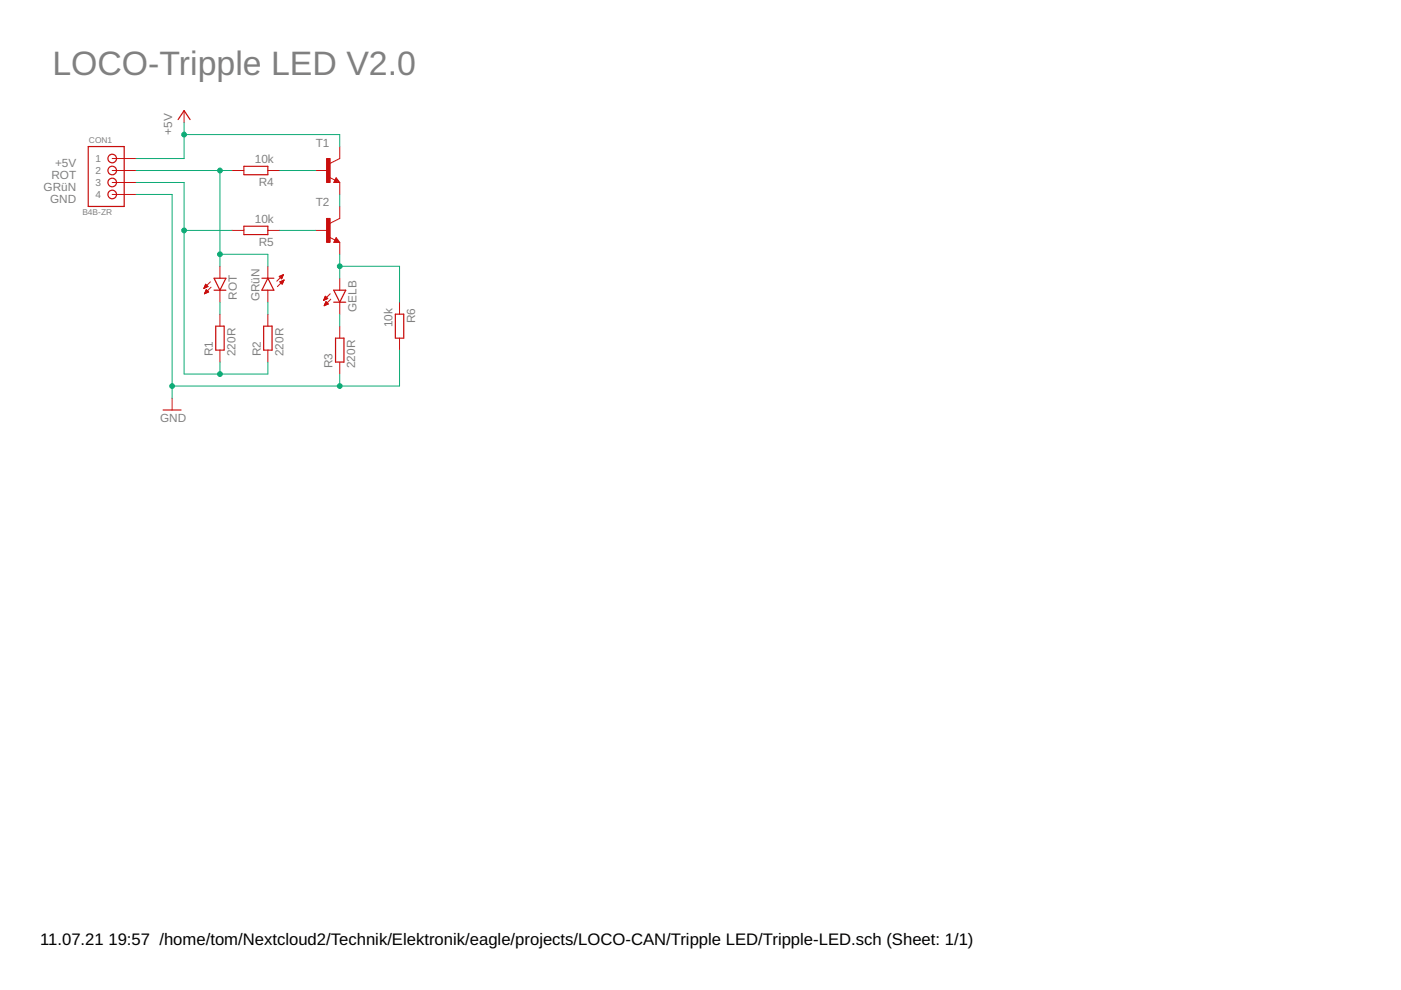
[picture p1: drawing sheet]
<svg xmlns="http://www.w3.org/2000/svg" width="297mm" height="210mm" viewBox="0 0 297 210" stroke-linecap="round" stroke-linejoin="round" font-family="sans-serif">
<g fill="none" stroke="#c90d0c" stroke-width=".25">
<path d="M18.7 31.1h7.6v12.7h-7.6zM37.8 25.4l1.2-1.9 1.3 1.9M51.7 35.3h5.1v1.7h-5.1zM71.3 38.2l.1 .2h-.4l.3-.5 .5 .7h-.8M45.4 59h2.5l-1.3 2.5zM51.7 48h5.1v1.7h-5.1zM55.5 59h2.6M56.8 59l1.3 2.5h-2.6zM71.3 50.9l.1 .2h-.4l.3-.5 .5 .7h-.8M45.4 61.5h2.5M45.7 69.2h1.8v5h-1.8zM55.9 69.2h1.8v5h-1.8z"/>
<path d="M70.8 61.5h2.5l-1.3 2.6zM70.8 64.1h2.5M71.1 71.7h1.8v5.1h-1.8zM83.8 66.6h1.8v5.1h-1.8zM34.6 86.9h3.8"/>
<circle cx="23.8" cy="33.6" r=".91"/>
<circle cx="23.8" cy="36.2" r=".91"/>
<circle cx="23.8" cy="38.7" r=".91"/>
<circle cx="23.8" cy="41.2" r=".91"/>
</g>
<g fill="none" stroke="#c90d0c" stroke-width=".21">
<path d="M23.8 36.2h5.1M23.8 38.7h5.1M23.8 33.6h5.1M39 23.5v2.5M49.2 36.2h2.5M56.8 36.2h2.5M67 36.2h2.5M69.8 37.6l1.2 .6M71.3 37.7l.7 1h-1.2zM72 31.1v2.5l-2 1M72 38.7v2.5M23.8 41.2h5.1"/>
<path d="M44.6 59.8l-1.4 1.4M46.6 56.5v2.5M49.2 48.9h2.5M56.8 56.5v2.5M56.8 48.9h2.5M59.3 58.7h.6M59.3 58.6h.6M59.3 59.8l.9-.4-.4 .9zM59.4 59.8h.6M59.4 58.8h.4M59.5 59.9h.5M59.5 59.7h.6"/>
<path d="M59.5 58.9h.3M59.6 58.5h.4M59.6 59.1h.1M59.8 59.5h.4M59.8 58.4h.2M60.1 58.2l-1.4 1.4M60.1 59.4h.1M60.1 58.2l-.4 .9M60.1 58.2l-.9 .4 .5 .5M60.2 59.4l-1.4 1.4M67 48.9h2.5M69.8 50.3l1.2 .6"/>
<path d="M71.3 50.4l.7 1h-1.2zM72 43.8v2.5l-2 1M72 51.4v2.5M72 59v2.5M43.2 61.1h.1M43.3 61h.3M43.3 60.9h.6M43.4 62.2h.2M43.4 60.7h.7M43.4 60.6h.6M43.4 62.1h.4M43.5 62h.6"/>
<path d="M43.5 60.5h.3M43.5 60.4h.2M43.5 61.8h.7M43.6 60.3h.1M43.6 61.7h.4M43.6 60.3l-.4 .9M43.6 60.3l.5 .5M43.6 61.6h.3M43.7 61.5h.1M43.7 61.4l.5 .5-.9 .4zM44.1 60.8l-.9 .4M44.7 60.9l-1.4 1.4"/>
<path d="M46.6 61.5v2.6M46.6 66.6v2.6M46.6 74.2v2.6M56.8 61.5v2.6M56.8 66.6v2.6M56.8 74.2v2.6M59.6 60h.3M59.7 60.2h.2M68.6 63.6h.1M68.7 63.5h.3M68.7 63.4h.6M68.8 63.3h.7"/>
<path d="M68.8 64.7h.2M68.8 63.2h.5M68.8 64.6h.4M68.9 63.1h.3M68.9 64.5h.6M68.9 62.9h.2M68.9 64.4h.6M69 64.3h.4M69 64.1h.3M69.1 64h.1M69.1 63.9l.5 .6-.9 .3zM69.5 63.3l-.5-.5-.4 .9"/>
<path d="M69.5 63.3l-.9 .4M70 62.3l-1.4 1.4M70.1 63.4l-1.4 1.4M72 64.1v2.5M72 69.2v2.5M72 76.8v2.5M84.7 64.1v2.5M84.7 71.7v2.5M36.5 84.4v2.5"/>
</g>
<g fill="#c90d0c" stroke="#c90d0c" stroke-width=".21">
<path d="M69.2 33.6h.8v5.1h-.8z"/>
<path d="M69.2 46.3h.8v5.1h-.8z"/>
</g>
<g fill="none" stroke="#0dab76" stroke-width=".21">
<path d="M28.9 38.7h10.1v40.6h17.8v-2.5M28.9 36.2h20.3M39 28.5h33v2.6M39 26v7.6h-10.1M46.6 36.2v20.3M59.3 36.2h7.7M28.9 41.2h7.6v43.2M39 48.9h10.2M46.6 53.9h10.2v2.6M59.3 48.9h7.7M72 41.2v2.6M72 53.9v5.1"/>
<path d="M72 56.5h12.7v7.6M46.6 64.1v2.5M46.6 76.8v2.5M56.8 64.1v2.5M72 66.6v2.6M72 79.3v2.6M84.7 74.2v7.7h-48.2"/>
</g>
<g fill="#0dab76" stroke="#0dab76" stroke-width=".21">
<circle cx="46.6" cy="53.9" r=".51"/>
<circle cx="46.6" cy="36.2" r=".51"/>
<circle cx="46.6" cy="79.3" r=".51"/>
<circle cx="39" cy="48.9" r=".51"/>
<circle cx="72" cy="56.5" r=".51"/>
<circle cx="72" cy="81.9" r=".51"/>
<circle cx="36.5" cy="81.9" r=".51"/>
<circle cx="39" cy="28.5" r=".51"/>
</g>
<text font-size="7.2" fill="#808080" x="11.1" y="15.8">LOCO-Tripple LED V2.0</text>
<g font-size="3.5">
<text x="8.5" y="200.4">11.07.21</text>
<text x="23" y="200.4">19:57 /home/tom/Nextcloud2/Technik/Elektronik/eagle/projects/LOCO-CAN/Tripple LED/Tripple-LED.sch (Sheet: 1/1)</text>
</g>
<g font-size="2.5" fill="#808080">
<text x="36.5" y="28.5" transform="rotate(-90 36.5 28.5)">+5V</text>
<text x="11.7" y="35.4">+5V</text>
<text x="54" y="34.6">10k</text>
<text x="66.9" y="31.1">T1</text>
<text x="9.2" y="40.5">GRüN</text>
<text x="10.9" y="37.9">ROT</text>
<text x="54.9" y="39.4">R4</text>
<text x="10.6" y="43">GND</text>
<text x="54" y="47.3">10k</text>
<text x="66.9" y="43.8">T2</text>
<text x="54.9" y="52.1">R5</text>
<text x="50.2" y="63.6" transform="rotate(-90 50.2 63.6)">ROT</text>
<text x="55" y="63.9" transform="rotate(-90 55 63.9)">GRüN</text>
<text x="75.6" y="66.1" transform="rotate(-90 75.6 66.1)">GELB</text>
<text x="83.2" y="69.4" transform="rotate(-90 83.2 69.4)">10k</text>
<text x="88" y="68.5" transform="rotate(-90 88 68.5)">R6</text>
<text x="45.1" y="75.5" transform="rotate(-90 45.1 75.5)">R1</text>
<text x="49.9" y="75.5" transform="rotate(-90 49.9 75.5)">220R</text>
<text x="55.3" y="75.5" transform="rotate(-90 55.3 75.5)">R2</text>
<text x="60.1" y="75.5" transform="rotate(-90 60.1 75.5)">220R</text>
<text x="70.5" y="78" transform="rotate(-90 70.5 78)">R3</text>
<text x="75.3" y="78" transform="rotate(-90 75.3 78)">220R</text>
<text x="33.9" y="89.5">GND</text>
</g>
<g font-size="2.1" fill="#808080">
<text x="20.3" y="34.4">1</text>
<text x="20.3" y="36.9">2</text>
<text x="20.3" y="39.4">3</text>
<text x="20.3" y="42">4</text>
</g>
<g font-size="1.8" fill="#808080">
<text x="18.9" y="30.3">CON1</text>
<text x="17.5" y="45.5">B4B-ZR</text>
</g>
</svg>
